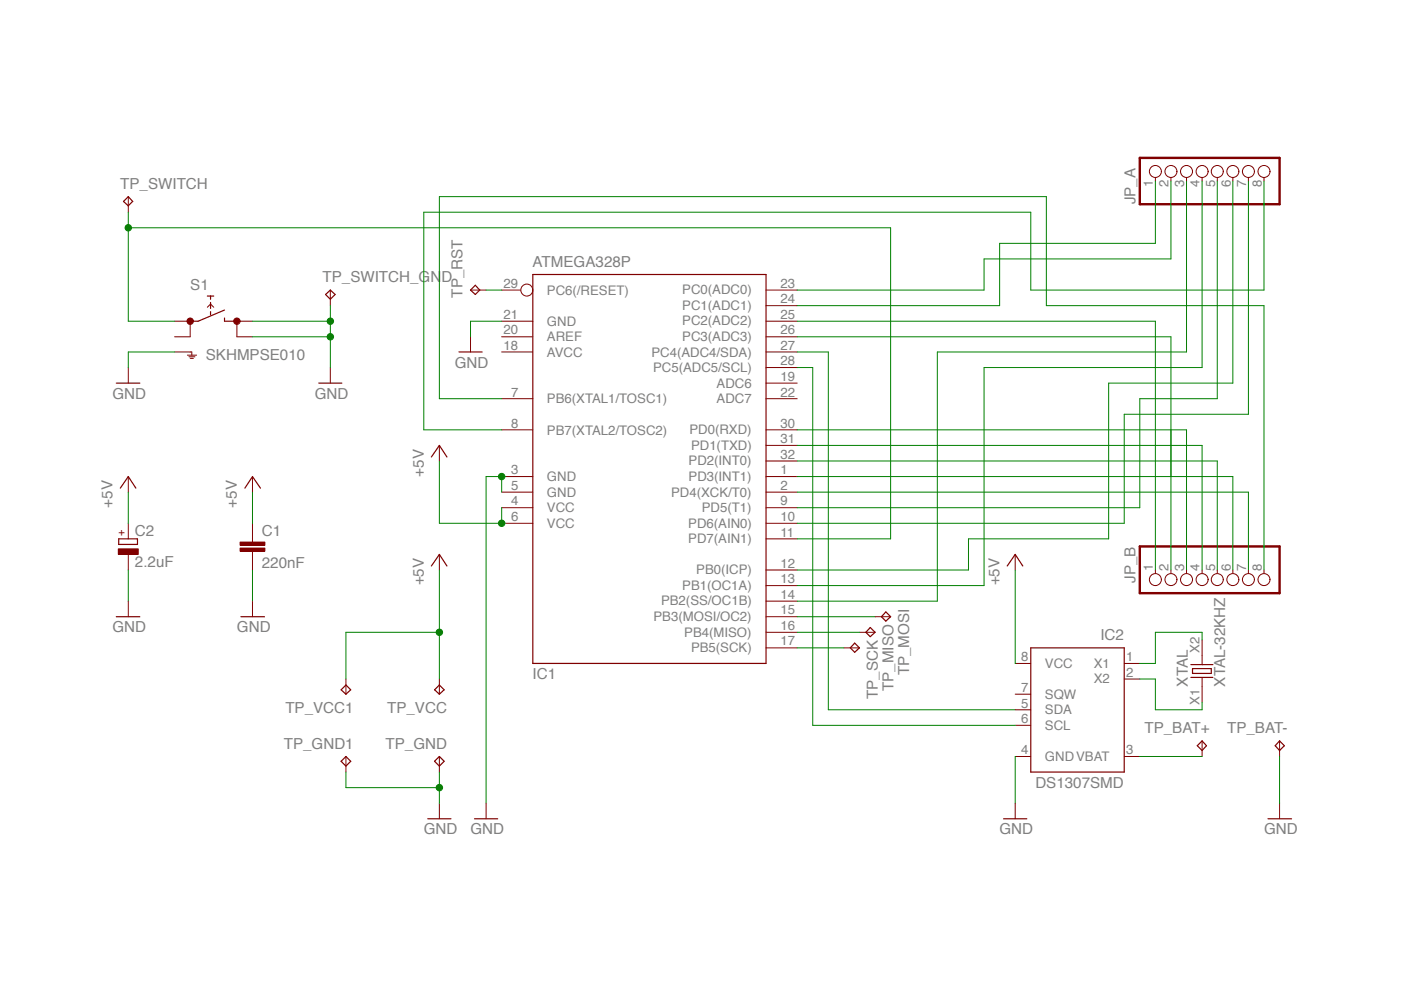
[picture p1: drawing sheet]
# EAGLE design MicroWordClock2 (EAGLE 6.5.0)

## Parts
C1  220nF  C-EUC0805  [C0805]
C2  2.2uF  CPOL-EUB/3528-21R  [B/3528-21R]
IC1  ATMEGA328P  MEGA8-AI  [TQFP32-08]
IC2  DS1307SMD  [SO-08M]
JP_A  PINHD-1X8CLEANBIG  [1X08-CLEANBIG]
JP_B  PINHD-1X8CLEANBIG  [1X08-CLEANBIG]
S1  SKHMPSE010  [SKHMPXE010]
TP_BAT+  TPB2,54  [B2,54]
TP_BAT-  TPB2,54  [B2,54]
TP_GND  TPB1,27  [B1,27]
TP_GND1  TPB2,54  [B2,54]
TP_MISO  TPB1,27  [B1,27]
TP_MOSI  TPB1,27  [B1,27]
TP_RST  TPB1,27  [B1,27]
TP_SCK  TPB1,27  [B1,27]
TP_SWITCH  TPB1,27  [B1,27]
TP_SWITCH_GND  TPB1,27  [B1,27]
TP_VCC  TPB1,27  [B1,27]
TP_VCC1  TPB2,54  [B2,54]
XTAL  XTAL-32KHZ  [XTAL-SMD-1206-3216M]

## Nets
+5V: C1.1 C2.+ IC1.4(VCC) IC1.6(VCC) IC2.8(VCC) TP_VCC1.TP TP_VCC.TP
A1: IC1.24(PC1(ADC1)) JP_A.1
A2: IC1.23(PC0(ADC0)) JP_A.2
A3: IC1.14(PB2(SS/OC1B)) JP_A.3
A4: IC1.13(PB1(OC1A)) JP_A.4
A5: IC1.9(PD5(T1)) JP_A.5
A6: IC1.12(PB0(ICP)) JP_A.6
A7: IC1.10(PD6(AIN0)) JP_A.7
A8: IC1.8(PB7(XTAL2/TOSC2)) JP_A.8
B1: IC1.25(PC2(ADC2)) JP_B.1
B2: IC1.26(PC3(ADC3)) JP_B.2
B3: IC1.30(PD0(RXD)) JP_B.3
B4: IC1.31(PD1(TXD)) JP_B.4
B5: IC1.32(PD2(INT0)) JP_B.5
B6: IC1.1(PD3(INT1)) JP_B.6
B7: IC1.2(PD4(XCK/T0)) JP_B.7
B8: IC1.7(PB6(XTAL1/TOSC1)) JP_B.8
GND: C1.2 C2.- IC1.3(GND) IC1.5(GND) IC1.21(GND) IC2.4(GND) S1.3(2.1) S1.4(2.2) S1.5(SH) TP_BAT-.TP TP_GND1.TP TP_GND.TP TP_SWITCH_GND.TP
MISO: IC1.16(PB4(MISO)) TP_MISO.TP
MOSI: IC1.15(PB3(MOSI/OC2)) TP_MOSI.TP
N$2: IC2.2(X2) XTAL.X1
N$14: IC2.1(X1) XTAL.X2
N$18: IC1.28(PC5(ADC5/SCL)) IC2.6(SCL)
RESET: IC1.29(PC6(/RESET)) TP_RST.TP
SCK: IC1.17(PB5(SCK)) TP_SCK.TP
SDA: IC1.27(PC4(ADC4/SDA)) IC2.5(SDA)
SWITCH: IC1.11(PD7(AIN1)) S1.1(1.1) TP_SWITCH.TP
VBAT: IC2.3(VBAT) TP_BAT+.TP
Unconnected: IC1.19(ADC6) IC1.20(AREF) IC1.22(ADC7) IC2.7(SQW) S1.2(1.2)

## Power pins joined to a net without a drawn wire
AVCC: IC1.18(AVCC)
